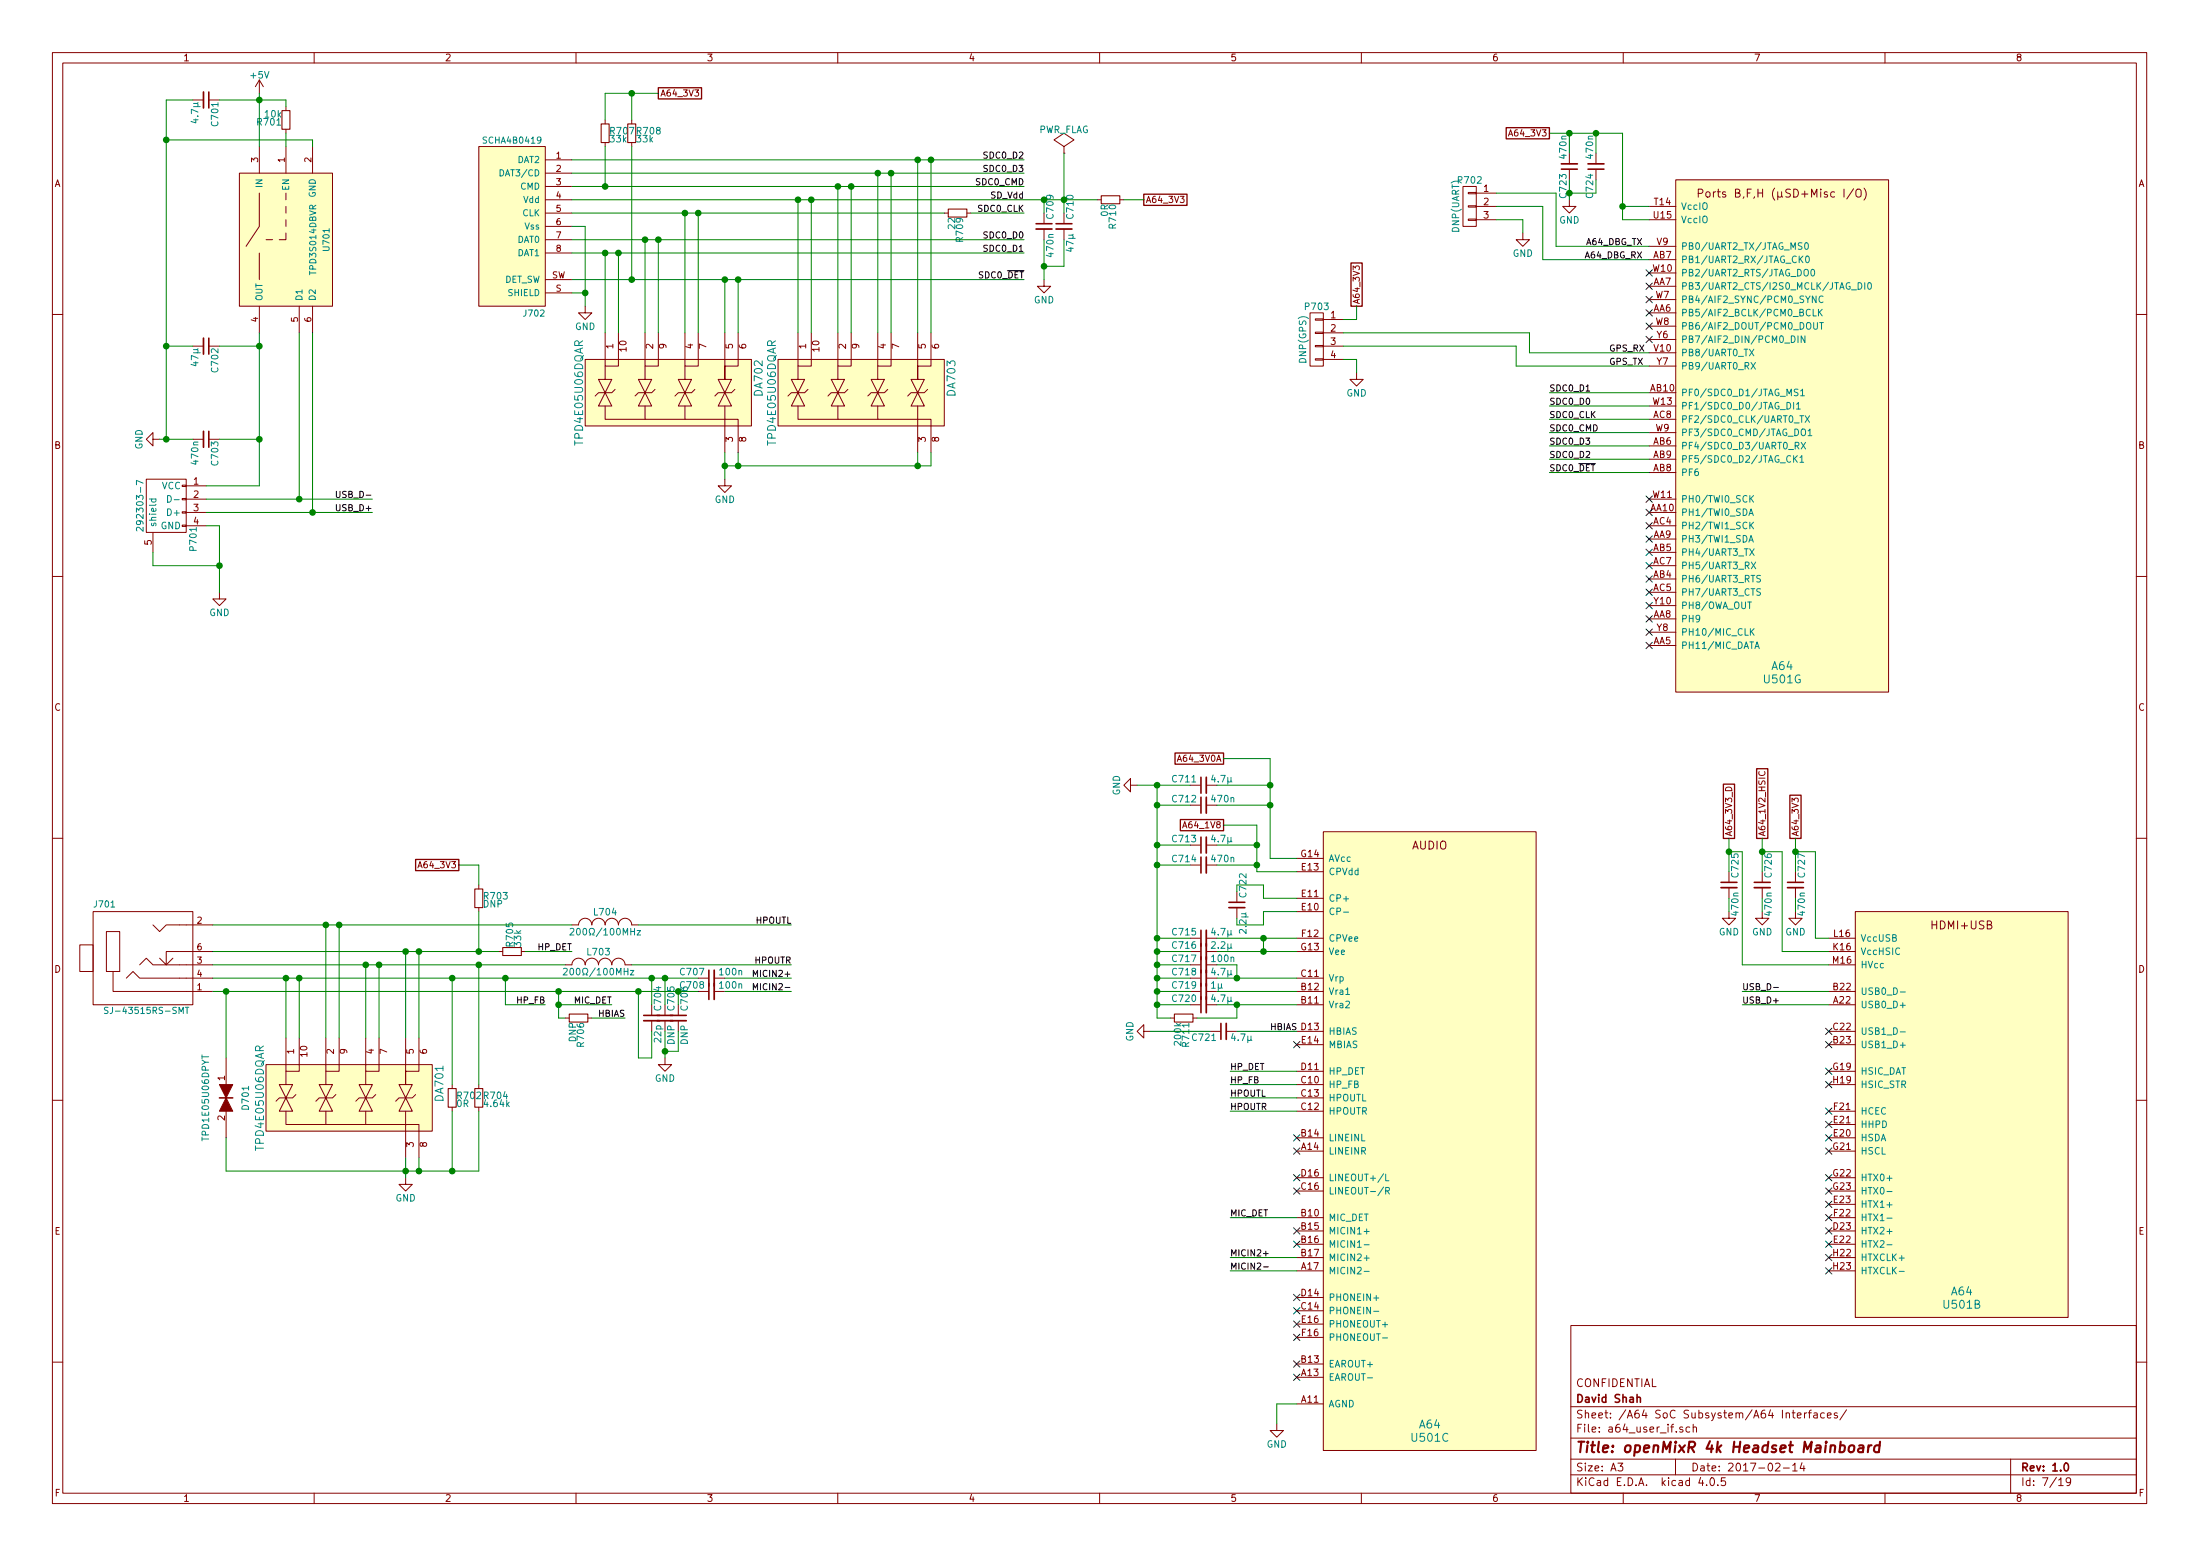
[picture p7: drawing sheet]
EESchema Schematic File Version 2
LIBS:mainboard-rescue
LIBS:power
LIBS:device
LIBS:transistors
LIBS:conn
LIBS:linear
LIBS:regul
LIBS:74xx
LIBS:cmos4000
LIBS:adc-dac
LIBS:memory
LIBS:xilinx
LIBS:microcontrollers
LIBS:dsp
LIBS:microchip
LIBS:analog_switches
LIBS:motorola
LIBS:texas
LIBS:intel
LIBS:audio
LIBS:interface
LIBS:digital-audio
LIBS:philips
LIBS:display
LIBS:cypress
LIBS:siliconi
LIBS:opto
LIBS:atmel
LIBS:contrib
LIBS:valves
LIBS:mainboard-parts
LIBS:old-parts
LIBS:fmcboard
LIBS:customconn
LIBS:mainboard-cache
EELAYER 25 0
EELAYER END
$Descr A3 16535 11693
encoding utf-8
Sheet 7 19
Title "openMixR 4k Headset Mainboard"
Date "2017-02-14"
Rev "1.0"
Comp "David Shah"
Comment1 "CONFIDENTIAL"
Comment2 ""
Comment3 ""
Comment4 ""
$EndDescr
$Comp
L A64 U501
U 2 1
P 14750 9750
F 0 "U501" H 14750 9700 60  0000 C CNN
F 1 "A64" H 14750 9800 60  0000 C CNN
F 2 "Custom Parts:A64_BGA_396" H 14750 9750 60  0001 C CNN
F 3 "" H 14750 9750 60  0001 C CNN
	2    14750 9750
	1    0    0    -1  
$EndComp
Text GLabel 13500 6300 1    47   UnSpc ~ 0
A64_3V3
$Comp
L C_Small2 C727
U 1 1
P 13500 6650
F 0 "C727" H 13450 6700 50  0000 R CNN
F 1 "470n" H 13550 6700 50  0000 L CNN
F 2 "Capacitors_SMD:C_0402" V 13500 6650 50  0001 C CNN
F 3 "" V 13500 6650 50  0000 C CNN
	1    13500 6650
	0    1    1    0   
$EndComp
$Comp
L GND #PWR0116
U 1 1
P 13500 6850
F 0 "#PWR0116" H 13500 6600 50  0001 C CNN
F 1 "GND" H 13500 6700 50  0000 C CNN
F 2 "" H 13500 6850 50  0000 C CNN
F 3 "" H 13500 6850 50  0000 C CNN
	1    13500 6850
	1    0    0    -1  
$EndComp
Text GLabel 13250 6300 1    47   UnSpc ~ 0
A64_1V2_HSIC
$Comp
L C_Small2 C726
U 1 1
P 13250 6650
F 0 "C726" H 13200 6700 50  0000 R CNN
F 1 "470n" H 13300 6700 50  0000 L CNN
F 2 "Capacitors_SMD:C_0402" V 13250 6650 50  0001 C CNN
F 3 "" V 13250 6650 50  0000 C CNN
	1    13250 6650
	0    1    1    0   
$EndComp
$Comp
L GND #PWR0117
U 1 1
P 13250 6850
F 0 "#PWR0117" H 13250 6600 50  0001 C CNN
F 1 "GND" H 13250 6700 50  0000 C CNN
F 2 "" H 13250 6850 50  0000 C CNN
F 3 "" H 13250 6850 50  0000 C CNN
	1    13250 6850
	1    0    0    -1  
$EndComp
Text GLabel 13000 6300 1    47   UnSpc ~ 0
A64_3V3_D
$Comp
L C_Small2 C725
U 1 1
P 13000 6650
F 0 "C725" H 12950 6700 50  0000 R CNN
F 1 "470n" H 13050 6700 50  0000 L CNN
F 2 "Capacitors_SMD:C_0402" V 13000 6650 50  0001 C CNN
F 3 "" V 13000 6650 50  0000 C CNN
	1    13000 6650
	0    1    1    0   
$EndComp
$Comp
L GND #PWR0118
U 1 1
P 13000 6850
F 0 "#PWR0118" H 13000 6600 50  0001 C CNN
F 1 "GND" H 13000 6700 50  0000 C CNN
F 2 "" H 13000 6850 50  0000 C CNN
F 3 "" H 13000 6850 50  0000 C CNN
	1    13000 6850
	1    0    0    -1  
$EndComp
NoConn ~ 13750 8350
NoConn ~ 13750 8450
NoConn ~ 13750 8550
NoConn ~ 13750 8650
NoConn ~ 13750 8850
NoConn ~ 13750 8950
NoConn ~ 13750 9050
NoConn ~ 13750 9150
NoConn ~ 13750 9250
NoConn ~ 13750 9350
NoConn ~ 13750 9450
NoConn ~ 13750 9550
NoConn ~ 13750 8150
NoConn ~ 13750 8050
NoConn ~ 13750 7850
NoConn ~ 13750 7750
$Comp
L GND #PWR0119
U 1 1
P 1650 4450
F 0 "#PWR0119" H 1650 4200 50  0001 C CNN
F 1 "GND" H 1650 4300 50  0000 C CNN
F 2 "" H 1650 4450 50  0000 C CNN
F 3 "" H 1650 4450 50  0000 C CNN
	1    1650 4450
	1    0    0    -1  
$EndComp
$Comp
L C_Small C703
U 1 1
P 1550 3300
F 0 "C703" H 1560 3370 50  0000 L CNN
F 1 "470n" H 1560 3220 50  0000 L CNN
F 2 "Capacitors_SMD:C_0402" H 1550 3300 50  0001 C CNN
F 3 "" H 1550 3300 50  0000 C CNN
	1    1550 3300
	0    1    1    0   
$EndComp
$Comp
L GND #PWR0120
U 1 1
P 1200 3300
F 0 "#PWR0120" H 1200 3050 50  0001 C CNN
F 1 "GND" H 1200 3150 50  0000 C CNN
F 2 "" H 1200 3300 50  0000 C CNN
F 3 "" H 1200 3300 50  0000 C CNN
	1    1200 3300
	0    1    1    0   
$EndComp
$Comp
L TPD3S0x4 U701
U 1 1
P 2150 1800
F 0 "U701" H 2150 1500 47  0000 C CNN
F 1 "TPD3S014DBVR" H 2150 1600 47  0000 C CNN
F 2 "TO_SOT_Packages_SMD:SOT-23-6" H 2150 1800 47  0001 C CNN
F 3 "" H 2150 1800 47  0001 C CNN
	1    2150 1800
	0    -1   1    0   
$EndComp
Text Label 2800 3750 2    47   ~ 0
USB_D-
Text Label 2800 3850 2    47   ~ 0
USB_D+
$Comp
L C_Small C702
U 1 1
P 1550 2600
F 0 "C702" H 1560 2670 50  0000 L CNN
F 1 "47µ" H 1560 2520 50  0000 L CNN
F 2 "Capacitors_SMD:C_1206" H 1550 2600 50  0001 C CNN
F 3 "" H 1550 2600 50  0000 C CNN
	1    1550 2600
	0    1    1    0   
$EndComp
$Comp
L C_Small C701
U 1 1
P 1550 750
F 0 "C701" H 1560 820 50  0000 L CNN
F 1 "4.7µ" H 1560 670 50  0000 L CNN
F 2 "Capacitors_SMD:C_0805" H 1550 750 50  0001 C CNN
F 3 "" H 1550 750 50  0000 C CNN
	1    1550 750 
	0    1    1    0   
$EndComp
$Comp
L +5V #PWR0121
U 1 1
P 1950 700
F 0 "#PWR0121" H 1950 550 50  0001 C CNN
F 1 "+5V" H 1950 840 50  0000 C CNN
F 2 "" H 1950 700 50  0000 C CNN
F 3 "" H 1950 700 50  0000 C CNN
	1    1950 700 
	1    0    0    -1  
$EndComp
$Comp
L R_Small R701
U 1 1
P 2150 900
F 0 "R701" H 2180 920 50  0000 L CNN
F 1 "10k" H 2180 860 50  0000 L CNN
F 2 "Resistors_SMD:R_0402" H 2150 900 50  0001 C CNN
F 3 "" H 2150 900 50  0000 C CNN
	1    2150 900 
	-1   0    0    1   
$EndComp
$Comp
L USB_A-RESCUE-mainboard P701
U 1 1
P 1250 3850
F 0 "P701" H 1450 3650 50  0000 C CNN
F 1 "292303-7" H 1200 4050 50  0000 C CNN
F 2 "Custom Parts:292303-7" V 1200 3750 50  0001 C CNN
F 3 "" V 1200 3750 50  0000 C CNN
	1    1250 3850
	0    -1   1    0   
$EndComp
$Comp
L C_Small2 C711
U 1 1
P 9050 5900
F 0 "C711" H 9000 5950 50  0000 R CNN
F 1 "4.7µ" H 9100 5950 50  0000 L CNN
F 2 "Capacitors_SMD:C_0805" V 9050 5900 50  0001 C CNN
F 3 "" V 9050 5900 50  0000 C CNN
	1    9050 5900
	1    0    0    -1  
$EndComp
$Comp
L C_Small2 C712
U 1 1
P 9050 6050
F 0 "C712" H 9000 6100 50  0000 R CNN
F 1 "470n" H 9100 6100 50  0000 L CNN
F 2 "Capacitors_SMD:C_0402" V 9050 6050 50  0001 C CNN
F 3 "" V 9050 6050 50  0000 C CNN
	1    9050 6050
	1    0    0    -1  
$EndComp
$Comp
L GND #PWR0122
U 1 1
P 8550 5900
F 0 "#PWR0122" H 8550 5650 50  0001 C CNN
F 1 "GND" H 8550 5750 50  0000 C CNN
F 2 "" H 8550 5900 50  0000 C CNN
F 3 "" H 8550 5900 50  0000 C CNN
	1    8550 5900
	0    1    1    0   
$EndComp
Text GLabel 9200 5700 0    47   UnSpc ~ 0
A64_3V0A
$Comp
L C_Small2 C714
U 1 1
P 9050 6500
F 0 "C714" H 9000 6550 50  0000 R CNN
F 1 "470n" H 9100 6550 50  0000 L CNN
F 2 "Capacitors_SMD:C_0402" V 9050 6500 50  0001 C CNN
F 3 "" V 9050 6500 50  0000 C CNN
	1    9050 6500
	1    0    0    -1  
$EndComp
$Comp
L C_Small2 C713
U 1 1
P 9050 6350
F 0 "C713" H 9000 6400 50  0000 R CNN
F 1 "4.7µ" H 9100 6400 50  0000 L CNN
F 2 "Capacitors_SMD:C_0805" V 9050 6350 50  0001 C CNN
F 3 "" V 9050 6350 50  0000 C CNN
	1    9050 6350
	1    0    0    -1  
$EndComp
Text GLabel 9200 6200 0    47   UnSpc ~ 0
A64_1V8
$Comp
L C_Small2 C722
U 1 1
P 9300 6800
F 0 "C722" H 9250 6850 50  0000 R CNN
F 1 "2.2µ" H 9350 6850 50  0000 L CNN
F 2 "Capacitors_SMD:C_0603" V 9300 6800 50  0001 C CNN
F 3 "" V 9300 6800 50  0000 C CNN
	1    9300 6800
	0    1    1    0   
$EndComp
$Comp
L C_Small2 C715
U 1 1
P 9050 7050
F 0 "C715" H 9000 7100 50  0000 R CNN
F 1 "4.7µ" H 9100 7100 50  0000 L CNN
F 2 "Capacitors_SMD:C_0805" V 9050 7050 50  0001 C CNN
F 3 "" V 9050 7050 50  0000 C CNN
	1    9050 7050
	1    0    0    -1  
$EndComp
$Comp
L C_Small2 C716
U 1 1
P 9050 7150
F 0 "C716" H 9000 7200 50  0000 R CNN
F 1 "2.2µ" H 9100 7200 50  0000 L CNN
F 2 "Capacitors_SMD:C_0603" V 9050 7150 50  0001 C CNN
F 3 "" V 9050 7150 50  0000 C CNN
	1    9050 7150
	1    0    0    -1  
$EndComp
$Comp
L C_Small2 C717
U 1 1
P 9050 7250
F 0 "C717" H 9000 7300 50  0000 R CNN
F 1 "100n" H 9100 7300 50  0000 L CNN
F 2 "Capacitors_SMD:C_0201" V 9050 7250 50  0001 C CNN
F 3 "" V 9050 7250 50  0000 C CNN
	1    9050 7250
	1    0    0    -1  
$EndComp
$Comp
L C_Small2 C718
U 1 1
P 9050 7350
F 0 "C718" H 9000 7400 50  0000 R CNN
F 1 "4.7µ" H 9100 7400 50  0000 L CNN
F 2 "Capacitors_SMD:C_0805" V 9050 7350 50  0001 C CNN
F 3 "" V 9050 7350 50  0000 C CNN
	1    9050 7350
	1    0    0    -1  
$EndComp
$Comp
L C_Small2 C719
U 1 1
P 9050 7450
F 0 "C719" H 9000 7500 50  0000 R CNN
F 1 "1µ" H 9100 7500 50  0000 L CNN
F 2 "Capacitors_SMD:C_0603" V 9050 7450 50  0001 C CNN
F 3 "" V 9050 7450 50  0000 C CNN
	1    9050 7450
	1    0    0    -1  
$EndComp
$Comp
L C_Small2 C720
U 1 1
P 9050 7550
F 0 "C720" H 9000 7600 50  0000 R CNN
F 1 "4.7µ" H 9100 7600 50  0000 L CNN
F 2 "Capacitors_SMD:C_0805" V 9050 7550 50  0001 C CNN
F 3 "" V 9050 7550 50  0000 C CNN
	1    9050 7550
	1    0    0    -1  
$EndComp
$Comp
L R_Small R711
U 1 1
P 8900 7650
F 0 "R711" H 8930 7670 50  0000 L CNN
F 1 "200k" H 8930 7610 50  0000 L CNN
F 2 "Resistors_SMD:R_0402" H 8900 7650 50  0001 C CNN
F 3 "" H 8900 7650 50  0000 C CNN
	1    8900 7650
	0    1    1    0   
$EndComp
NoConn ~ 9750 7850
$Comp
L GND #PWR0123
U 1 1
P 9600 10700
F 0 "#PWR0123" H 9600 10450 50  0001 C CNN
F 1 "GND" H 9600 10550 50  0000 C CNN
F 2 "" H 9600 10700 50  0000 C CNN
F 3 "" H 9600 10700 50  0000 C CNN
	1    9600 10700
	1    0    0    -1  
$EndComp
NoConn ~ 9750 9250
NoConn ~ 9750 9350
NoConn ~ 9750 9750
NoConn ~ 9750 9850
NoConn ~ 9750 9950
NoConn ~ 9750 10050
NoConn ~ 9750 10250
NoConn ~ 9750 10350
NoConn ~ 9750 8950
NoConn ~ 9750 8850
NoConn ~ 9750 8650
NoConn ~ 9750 8550
Text Label 9550 7750 0    47   ~ 0
HBIAS
$Comp
L C_Small2 C721
U 1 1
P 9200 7750
F 0 "C721" H 9150 7800 50  0000 R CNN
F 1 "4.7µ" H 9250 7800 50  0000 L CNN
F 2 "Capacitors_SMD:C_0805" V 9200 7750 50  0001 C CNN
F 3 "" V 9200 7750 50  0000 C CNN
	1    9200 7750
	1    0    0    1   
$EndComp
$Comp
L GND #PWR0124
U 1 1
P 8650 7750
F 0 "#PWR0124" H 8650 7500 50  0001 C CNN
F 1 "GND" H 8650 7600 50  0000 C CNN
F 2 "" H 8650 7750 50  0000 C CNN
F 3 "" H 8650 7750 50  0000 C CNN
	1    8650 7750
	0    1    1    0   
$EndComp
Text Label 9250 8050 0    47   ~ 0
HP_DET
Text Label 9250 8150 0    47   ~ 0
HP_FB
Text Label 9250 8250 0    47   ~ 0
HPOUTL
Text Label 9250 8350 0    47   ~ 0
HPOUTR
$Comp
L A64 U501
U 3 1
P 10750 10750
F 0 "U501" H 10750 10700 60  0000 C CNN
F 1 "A64" H 10750 10800 60  0000 C CNN
F 2 "Custom Parts:A64_BGA_396" H 10750 10750 60  0001 C CNN
F 3 "" H 10750 10750 60  0001 C CNN
	3    10750 10750
	1    0    0    -1  
$EndComp
Text Label 9250 9150 0    47   ~ 0
MIC_DET
Text Label 9250 9450 0    47   ~ 0
MICIN2+
Text Label 9250 9550 0    47   ~ 0
MICIN2-
$Comp
L TPD4E02B04 DA701
U 1 1
P 2600 8250
F 0 "DA701" H 2350 7550 60  0000 L CNN
F 1 "TPD4E05U06DQAR" H 2600 8900 60  0000 C CNN
F 2 "Custom Parts:USON10" H 2600 8250 60  0001 C CNN
F 3 "" H 2600 8250 60  0001 C CNN
	1    2600 8250
	0    -1   1    0   
$EndComp
$Comp
L TVS D701
U 1 1
P 1700 8250
F 0 "D701" H 1700 8400 50  0000 C CNN
F 1 "TPD1E05U06DPYT" H 1700 8100 50  0000 C CNN
F 2 "Custom Parts:X1SON2" H 1700 8250 50  0001 C CNN
F 3 "" H 1700 8250 50  0000 C CNN
	1    1700 8250
	0    1    1    0   
$EndComp
$Comp
L GND #PWR0125
U 1 1
P 3050 8850
F 0 "#PWR0125" H 3050 8600 50  0001 C CNN
F 1 "GND" H 3050 8700 50  0000 C CNN
F 2 "" H 3050 8850 50  0000 C CNN
F 3 "" H 3050 8850 50  0000 C CNN
	1    3050 8850
	1    0    0    -1  
$EndComp
$Comp
L SJ-43515RS-SMT J701
U 1 1
P 1100 7200
F 0 "J701" H 700 6800 47  0000 L CNN
F 1 "SJ-43515RS-SMT" H 1100 7600 47  0000 C CNN
F 2 "Custom Parts:SJ-43515RS-SMT" H 850 6750 47  0001 C CNN
F 3 "" H 850 6750 47  0001 C CNN
	1    1100 7200
	1    0    0    1   
$EndComp
Text Label 4100 7550 2    47   ~ 0
HP_FB
$Comp
L R_Small R702
U 1 1
P 3400 8250
F 0 "R702" H 3430 8270 50  0000 L CNN
F 1 "0R" H 3430 8210 50  0000 L CNN
F 2 "Resistors_SMD:R_0402" H 3400 8250 50  0001 C CNN
F 3 "" H 3400 8250 50  0000 C CNN
	1    3400 8250
	1    0    0    -1  
$EndComp
$Comp
L C_Small2 C704
U 1 1
P 4900 7650
F 0 "C704" H 4850 7700 50  0000 R CNN
F 1 "22p" H 4950 7700 50  0000 L CNN
F 2 "Capacitors_SMD:C_0402" V 4900 7650 50  0001 C CNN
F 3 "" V 4900 7650 50  0000 C CNN
	1    4900 7650
	0    1    1    0   
$EndComp
Text Label 4600 7550 2    47   ~ 0
MIC_DET
Text Label 4700 7650 2    47   ~ 0
HBIAS
$Comp
L R_Small R706
U 1 1
P 4350 7650
F 0 "R706" H 4380 7670 50  0000 L CNN
F 1 "DNP" H 4380 7610 50  0000 L CNN
F 2 "Resistors_SMD:R_0402" H 4350 7650 50  0001 C CNN
F 3 "" H 4350 7650 50  0000 C CNN
	1    4350 7650
	0    1    1    0   
$EndComp
$Comp
L C_Small2 C708
U 1 1
P 5350 7450
F 0 "C708" H 5300 7500 50  0000 R CNN
F 1 "100n" H 5400 7500 50  0000 L CNN
F 2 "Capacitors_SMD:C_0402" V 5350 7450 50  0001 C CNN
F 3 "" V 5350 7450 50  0000 C CNN
	1    5350 7450
	1    0    0    -1  
$EndComp
$Comp
L C_Small2 C707
U 1 1
P 5350 7350
F 0 "C707" H 5300 7400 50  0000 R CNN
F 1 "100n" H 5400 7400 50  0000 L CNN
F 2 "Capacitors_SMD:C_0402" V 5350 7350 50  0001 C CNN
F 3 "" V 5350 7350 50  0000 C CNN
	1    5350 7350
	1    0    0    -1  
$EndComp
$Comp
L C_Small2 C705
U 1 1
P 5000 7650
F 0 "C705" H 4950 7700 50  0000 R CNN
F 1 "DNP" H 5050 7700 50  0000 L CNN
F 2 "Capacitors_SMD:C_0402" V 5000 7650 50  0001 C CNN
F 3 "" V 5000 7650 50  0000 C CNN
	1    5000 7650
	0    1    1    0   
$EndComp
$Comp
L C_Small2 C706
U 1 1
P 5100 7650
F 0 "C706" H 5050 7700 50  0000 R CNN
F 1 "DNP" H 5150 7700 50  0000 L CNN
F 2 "Capacitors_SMD:C_0402" V 5100 7650 50  0001 C CNN
F 3 "" V 5100 7650 50  0000 C CNN
	1    5100 7650
	0    1    1    0   
$EndComp
$Comp
L GND #PWR0126
U 1 1
P 5000 7950
F 0 "#PWR0126" H 5000 7700 50  0001 C CNN
F 1 "GND" H 5000 7800 50  0000 C CNN
F 2 "" H 5000 7950 50  0000 C CNN
F 3 "" H 5000 7950 50  0000 C CNN
	1    5000 7950
	1    0    0    -1  
$EndComp
Text Label 5950 7350 2    47   ~ 0
MICIN2+
Text Label 5950 7450 2    47   ~ 0
MICIN2-
$Comp
L INDUCTOR_SMALL L703
U 1 1
P 4500 7250
F 0 "L703" H 4500 7350 50  0000 C CNN
F 1 "200Ω/100MHz" H 4500 7200 50  0000 C CNN
F 2 "Capacitors_SMD:C_0603" H 4500 7250 50  0001 C CNN
F 3 "" H 4500 7250 50  0000 C CNN
	1    4500 7250
	1    0    0    -1  
$EndComp
$Comp
L R_Small R704
U 1 1
P 3600 8250
F 0 "R704" H 3630 8270 50  0000 L CNN
F 1 "4.64k" H 3630 8210 50  0000 L CNN
F 2 "Resistors_SMD:R_0402" H 3600 8250 50  0001 C CNN
F 3 "" H 3600 8250 50  0000 C CNN
	1    3600 8250
	1    0    0    -1  
$EndComp
$Comp
L R_Small R703
U 1 1
P 3600 6750
F 0 "R703" H 3630 6770 50  0000 L CNN
F 1 "DNP" H 3630 6710 50  0000 L CNN
F 2 "Resistors_SMD:R_0402" H 3600 6750 50  0001 C CNN
F 3 "" H 3600 6750 50  0000 C CNN
	1    3600 6750
	1    0    0    -1  
$EndComp
Text Label 5950 7250 2    47   ~ 0
HPOUTR
Text GLabel 3450 6500 0    47   UnSpc ~ 0
A64_3V3
$Comp
L R_Small R705
U 1 1
P 3850 7150
F 0 "R705" H 3880 7170 50  0000 L CNN
F 1 "33k" H 3880 7110 50  0000 L CNN
F 2 "Resistors_SMD:R_0402" H 3850 7150 50  0001 C CNN
F 3 "" H 3850 7150 50  0000 C CNN
	1    3850 7150
	0    -1   -1   0   
$EndComp
Text Label 4300 7150 2    47   ~ 0
HP_DET
$Comp
L INDUCTOR_SMALL L704
U 1 1
P 4550 6950
F 0 "L704" H 4550 7050 50  0000 C CNN
F 1 "200Ω/100MHz" H 4550 6900 50  0000 C CNN
F 2 "Capacitors_SMD:C_0603" H 4550 6950 50  0001 C CNN
F 3 "" H 4550 6950 50  0000 C CNN
	1    4550 6950
	1    0    0    -1  
$EndComp
Text Label 5950 6950 2    47   ~ 0
HPOUTL
$Comp
L A64 U501
U 7 1
P 13400 5050
F 0 "U501" H 13400 5000 60  0000 C CNN
F 1 "A64" H 13400 5100 60  0000 C CNN
F 2 "Custom Parts:A64_BGA_396" H 13400 5050 60  0001 C CNN
F 3 "" H 13400 5050 60  0001 C CNN
	7    13400 5050
	1    0    0    -1  
$EndComp
Text Label 13100 7450 0    47   ~ 0
USB_D-
Text Label 13100 7550 0    47   ~ 0
USB_D+
Text GLabel 10200 2300 1    47   UnSpc ~ 0
A64_3V3
$Comp
L C_Small2 C723
U 1 1
P 11800 1250
F 0 "C723" H 11750 1300 50  0000 R CNN
F 1 "470n" H 11850 1300 50  0000 L CNN
F 2 "Capacitors_SMD:C_0402" V 11800 1250 50  0001 C CNN
F 3 "" V 11800 1250 50  0000 C CNN
	1    11800 1250
	0    -1   -1   0   
$EndComp
$Comp
L C_Small2 C724
U 1 1
P 12000 1250
F 0 "C724" H 11950 1300 50  0000 R CNN
F 1 "470n" H 12050 1300 50  0000 L CNN
F 2 "Capacitors_SMD:C_0402" V 12000 1250 50  0001 C CNN
F 3 "" V 12000 1250 50  0000 C CNN
	1    12000 1250
	0    -1   -1   0   
$EndComp
$Comp
L GND #PWR0127
U 1 1
P 11800 1500
F 0 "#PWR0127" H 11800 1250 50  0001 C CNN
F 1 "GND" H 11800 1350 50  0000 C CNN
F 2 "" H 11800 1500 50  0000 C CNN
F 3 "" H 11800 1500 50  0000 C CNN
	1    11800 1500
	1    0    0    -1  
$EndComp
$Comp
L CONN_01X03 P702
U 1 1
P 11050 1550
F 0 "P702" H 11050 1750 50  0000 C CNN
F 1 "DNP(UART)" V 11150 1550 50  0000 C CNN
F 2 "Pin_Headers:Pin_Header_Straight_1x03" H 11050 1550 50  0001 C CNN
F 3 "" H 11050 1550 50  0000 C CNN
	1    11050 1550
	-1   0    0    -1  
$EndComp
$Comp
L GND #PWR0128
U 1 1
P 11450 1750
F 0 "#PWR0128" H 11450 1500 50  0001 C CNN
F 1 "GND" H 11450 1600 50  0000 C CNN
F 2 "" H 11450 1750 50  0000 C CNN
F 3 "" H 11450 1750 50  0000 C CNN
	1    11450 1750
	1    0    0    -1  
$EndComp
Text Label 12350 1850 2    47   ~ 0
A64_DBG_TX
Text Label 12350 1950 2    47   ~ 0
A64_DBG_RX
Text Label 11650 2950 0    47   ~ 0
SDC0_D1
Text Label 11650 3050 0    47   ~ 0
SDC0_D0
Text Label 11650 3150 0    47   ~ 0
SDC0_CLK
Text Label 11650 3250 0    47   ~ 0
SDC0_CMD
Text Label 11650 3350 0    47   ~ 0
SDC0_D3
Text Label 11650 3450 0    47   ~ 0
SDC0_D2
Text Label 11650 3550 0    47   ~ 0
SDC0_~DET
$Comp
L µSD J702
U 1 1
P 3850 2300
F 0 "J702" H 3600 2250 47  0000 L CNN
F 1 "SCHA4B0419" H 3850 3550 47  0000 C CNN
F 2 "Custom Parts:SCHA4B0419" H 3850 2300 47  0001 C CNN
F 3 "" H 3850 2300 47  0001 C CNN
	1    3850 2300
	-1   0    0    -1  
$EndComp
Text Label 7700 1200 2    47   ~ 0
SDC0_D2
$Comp
L TPD4E02B04 DA702
U 1 1
P 5000 2950
F 0 "DA702" H 4750 2250 60  0000 L CNN
F 1 "TPD4E05U06DQAR" H 5000 3600 60  0000 C CNN
F 2 "Custom Parts:USON10" H 5000 2950 60  0001 C CNN
F 3 "" H 5000 2950 60  0001 C CNN
	1    5000 2950
	0    -1   1    0   
$EndComp
$Comp
L TPD4E02B04 DA703
U 1 1
P 6450 2950
F 0 "DA703" H 6200 2250 60  0000 L CNN
F 1 "TPD4E05U06DQAR" H 6450 3600 60  0000 C CNN
F 2 "Custom Parts:USON10" H 6450 2950 60  0001 C CNN
F 3 "" H 6450 2950 60  0001 C CNN
	1    6450 2950
	0    -1   1    0   
$EndComp
$Comp
L GND #PWR0129
U 1 1
P 5450 3600
F 0 "#PWR0129" H 5450 3350 50  0001 C CNN
F 1 "GND" H 5450 3450 50  0000 C CNN
F 2 "" H 5450 3600 50  0000 C CNN
F 3 "" H 5450 3600 50  0000 C CNN
	1    5450 3600
	1    0    0    -1  
$EndComp
$Comp
L GND #PWR0130
U 1 1
P 4400 2300
F 0 "#PWR0130" H 4400 2050 50  0001 C CNN
F 1 "GND" H 4400 2150 50  0000 C CNN
F 2 "" H 4400 2300 50  0000 C CNN
F 3 "" H 4400 2300 50  0000 C CNN
	1    4400 2300
	1    0    0    -1  
$EndComp
Text Label 7700 1300 2    47   ~ 0
SDC0_D3
Text Label 7700 1400 2    47   ~ 0
SDC0_CMD
Text Label 7700 1500 2    47   ~ 0
SD_Vdd
Text Label 7700 1600 2    47   ~ 0
SDC0_CLK
$Comp
L R_Small R709
U 1 1
P 7200 1600
F 0 "R709" H 7230 1620 50  0000 L CNN
F 1 "22" H 7230 1560 50  0000 L CNN
F 2 "Resistors_SMD:R_0402" H 7200 1600 50  0001 C CNN
F 3 "" H 7200 1600 50  0000 C CNN
	1    7200 1600
	0    1    1    0   
$EndComp
Text Label 7700 1800 2    47   ~ 0
SDC0_D0
Text Label 7700 1900 2    47   ~ 0
SDC0_D1
Text Label 7700 2100 2    47   ~ 0
SDC0_~DET
$Comp
L R_Small R710
U 1 1
P 8350 1500
F 0 "R710" H 8380 1520 50  0000 L CNN
F 1 "0R" H 8380 1460 50  0000 L CNN
F 2 "Resistors_SMD:R_0402" H 8350 1500 50  0001 C CNN
F 3 "" H 8350 1500 50  0000 C CNN
	1    8350 1500
	0    1    1    0   
$EndComp
Text GLabel 8600 1500 2    47   UnSpc ~ 0
A64_3V3
$Comp
L C_Small2 C709
U 1 1
P 7850 1700
F 0 "C709" H 7800 1750 50  0000 R CNN
F 1 "470n" H 7900 1750 50  0000 L CNN
F 2 "Capacitors_SMD:C_0603" V 7850 1700 50  0001 C CNN
F 3 "" V 7850 1700 50  0000 C CNN
	1    7850 1700
	0    1    1    0   
$EndComp
$Comp
L C_Small2 C710
U 1 1
P 8000 1700
F 0 "C710" H 7950 1750 50  0000 R CNN
F 1 "47µ" H 8050 1750 50  0000 L CNN
F 2 "Capacitors_SMD:C_1206" V 8000 1700 50  0001 C CNN
F 3 "" V 8000 1700 50  0000 C CNN
	1    8000 1700
	0    1    1    0   
$EndComp
$Comp
L GND #PWR0131
U 1 1
P 7850 2100
F 0 "#PWR0131" H 7850 1850 50  0001 C CNN
F 1 "GND" H 7850 1950 50  0000 C CNN
F 2 "" H 7850 2100 50  0000 C CNN
F 3 "" H 7850 2100 50  0000 C CNN
	1    7850 2100
	1    0    0    -1  
$EndComp
$Comp
L R_Small R707
U 1 1
P 4550 1000
F 0 "R707" H 4580 1020 50  0000 L CNN
F 1 "33k" H 4580 960 50  0000 L CNN
F 2 "Resistors_SMD:R_0402" H 4550 1000 50  0001 C CNN
F 3 "" H 4550 1000 50  0000 C CNN
	1    4550 1000
	1    0    0    -1  
$EndComp
$Comp
L R_Small R708
U 1 1
P 4750 1000
F 0 "R708" H 4780 1020 50  0000 L CNN
F 1 "33k" H 4780 960 50  0000 L CNN
F 2 "Resistors_SMD:R_0402" H 4750 1000 50  0001 C CNN
F 3 "" H 4750 1000 50  0000 C CNN
	1    4750 1000
	1    0    0    -1  
$EndComp
Text GLabel 4950 700  2    47   UnSpc ~ 0
A64_3V3
NoConn ~ 12400 3950
NoConn ~ 12400 4050
NoConn ~ 12400 4250
NoConn ~ 12400 4350
NoConn ~ 12400 4450
NoConn ~ 12400 4550
NoConn ~ 12400 4650
NoConn ~ 12400 4750
NoConn ~ 12400 4850
NoConn ~ 12400 4150
NoConn ~ 12400 3850
NoConn ~ 12400 3750
NoConn ~ 12400 2550
NoConn ~ 12400 2450
NoConn ~ 12400 2350
NoConn ~ 12400 2250
NoConn ~ 12400 2150
NoConn ~ 12400 2050
$Comp
L PWR_FLAG #FLG0132
U 1 1
P 8000 1150
F 0 "#FLG0132" H 8000 1245 50  0001 C CNN
F 1 "PWR_FLAG" H 8000 1330 50  0000 C CNN
F 2 "" H 8000 1150 50  0000 C CNN
F 3 "" H 8000 1150 50  0000 C CNN
	1    8000 1150
	1    0    0    -1  
$EndComp
$Comp
L CONN_01X04 P703
U 1 1
P 9900 2550
F 0 "P703" H 9900 2800 50  0000 C CNN
F 1 "DNP(GPS)" V 10000 2550 50  0000 C CNN
F 2 "Pin_Headers:Pin_Header_Straight_1x04_Pitch2.00mm" H 9900 2550 50  0001 C CNN
F 3 "" H 9900 2550 50  0000 C CNN
	1    9900 2550
	-1   0    0    -1  
$EndComp
$Comp
L GND #PWR0133
U 1 1
P 10200 2800
F 0 "#PWR0133" H 10200 2550 50  0001 C CNN
F 1 "GND" H 10200 2650 50  0000 C CNN
F 2 "" H 10200 2800 50  0000 C CNN
F 3 "" H 10200 2800 50  0000 C CNN
	1    10200 2800
	1    0    0    -1  
$EndComp
Text Label 12100 2650 0    47   ~ 0
GPS_RX
Text Label 12100 2750 0    47   ~ 0
GPS_TX
Wire Wire Line
	13650 6400 13650 7050
Wire Wire Line
	13650 7050 13750 7050
Wire Wire Line
	13500 6300 13500 6550
Connection ~ 13500 6400
Wire Wire Line
	13500 6850 13500 6750
Wire Wire Line
	13400 6400 13400 7150
Wire Wire Line
	13400 7150 13750 7150
Wire Wire Line
	13250 6300 13250 6550
Wire Wire Line
	13250 6850 13250 6750
Connection ~ 13250 6400
Wire Wire Line
	13100 6400 13100 7250
Wire Wire Line
	13100 7250 13750 7250
Wire Wire Line
	13000 6300 13000 6550
Connection ~ 13000 6400
Wire Wire Line
	13000 6850 13000 6750
Wire Wire Line
	1650 3950 1650 4450
Wire Wire Line
	1650 3950 1550 3950
Wire Wire Line
	1150 4250 1650 4250
Connection ~ 1650 4250
Wire Wire Line
	1150 4250 1150 4150
Wire Wire Line
	1950 3650 1550 3650
Wire Wire Line
	1200 3300 1450 3300
Wire Wire Line
	1950 2500 1950 3650
Connection ~ 1950 3300
Wire Wire Line
	2250 2500 2250 3750
Connection ~ 2250 3750
Wire Wire Line
	2350 2500 2350 3850
Connection ~ 2350 3850
Wire Wire Line
	1650 2600 1950 2600
Connection ~ 1950 2600
Wire Wire Line
	1250 2600 1450 2600
Wire Wire Line
	1250 750  1250 3300
Connection ~ 1250 3300
Wire Wire Line
	1450 750  1250 750 
Connection ~ 1250 2600
Wire Wire Line
	1650 750  2150 750 
Wire Wire Line
	1950 700  1950 1100
Connection ~ 1950 750 
Wire Wire Line
	2350 1100 2350 1050
Wire Wire Line
	2350 1050 1250 1050
Connection ~ 1250 1050
Wire Wire Line
	2150 1000 2150 1100
Wire Wire Line
	2150 750  2150 800 
Wire Wire Line
	9150 5900 9550 5900
Wire Wire Line
	9550 5700 9550 6450
Wire Wire Line
	9550 6450 9750 6450
Wire Wire Line
	9150 6050 9550 6050
Connection ~ 9550 6050
Wire Wire Line
	8550 5900 8950 5900
Wire Wire Line
	8700 5900 8700 7650
Wire Wire Line
	8700 6050 8950 6050
Connection ~ 8700 5900
Wire Wire Line
	9200 5700 9550 5700
Connection ~ 9550 5900
Wire Wire Line
	9150 6350 9450 6350
Wire Wire Line
	9450 6500 9150 6500
Wire Wire Line
	9450 6550 9750 6550
Wire Wire Line
	9450 6200 9450 6550
Connection ~ 9450 6500
Wire Wire Line
	9200 6200 9450 6200
Connection ~ 9450 6350
Wire Wire Line
	8700 6350 8950 6350
Connection ~ 8700 6050
Wire Wire Line
	8700 6500 8950 6500
Connection ~ 8700 6350
Wire Wire Line
	9300 6700 9300 6650
Wire Wire Line
	9300 6650 9500 6650
Wire Wire Line
	9500 6650 9500 6750
Wire Wire Line
	9500 6750 9750 6750
Wire Wire Line
	9300 6900 9300 6950
Wire Wire Line
	9300 6950 9500 6950
Wire Wire Line
	9500 6950 9500 6850
Wire Wire Line
	9500 6850 9750 6850
Wire Wire Line
	9150 7150 9750 7150
Wire Wire Line
	9500 7150 9500 7050
Wire Wire Line
	9150 7050 9750 7050
Connection ~ 9500 7050
Connection ~ 9500 7150
Wire Wire Line
	8700 7150 8950 7150
Connection ~ 8700 6500
Wire Wire Line
	8950 7050 8700 7050
Connection ~ 8700 7050
Wire Wire Line
	9150 7350 9750 7350
Wire Wire Line
	9300 7350 9300 7250
Wire Wire Line
	9300 7250 9150 7250
Connection ~ 9300 7350
Wire Wire Line
	8700 7350 8950 7350
Connection ~ 8700 7150
Wire Wire Line
	8950 7250 8700 7250
Connection ~ 8700 7250
Wire Wire Line
	9150 7450 9750 7450
Wire Wire Line
	8700 7450 8950 7450
Connection ~ 8700 7350
Wire Wire Line
	9150 7550 9750 7550
Wire Wire Line
	8700 7550 8950 7550
Connection ~ 8700 7450
Wire Wire Line
	9000 7650 9300 7650
Wire Wire Line
	9300 7650 9300 7550
Connection ~ 9300 7550
Wire Wire Line
	8700 7650 8800 7650
Connection ~ 8700 7550
Wire Wire Line
	9600 10700 9600 10550
Wire Wire Line
	9600 10550 9750 10550
Wire Wire Line
	9750 7750 9300 7750
Wire Wire Line
	8650 7750 9100 7750
Wire Wire Line
	9750 8050 9250 8050
Wire Wire Line
	9250 8150 9750 8150
Wire Wire Line
	9250 8250 9750 8250
Wire Wire Line
	9750 8350 9250 8350
Wire Wire Line
	9750 9150 9250 9150
Wire Wire Line
	9750 9450 9250 9450
Wire Wire Line
	9250 9550 9750 9550
Wire Wire Line
	1550 3850 2800 3850
Wire Wire Line
	1550 3750 2800 3750
Wire Wire Line
	3050 8700 3050 8850
Wire Wire Line
	3150 8800 3150 8700
Connection ~ 3050 8800
Wire Wire Line
	1700 8800 3600 8800
Wire Wire Line
	1700 8800 1700 8550
Wire Wire Line
	1700 7950 1700 7450
Wire Wire Line
	1600 7450 5250 7450
Wire Wire Line
	1600 7350 5250 7350
Wire Wire Line
	2150 7350 2150 7800
Wire Wire Line
	2250 7350 2250 7800
Connection ~ 2150 7350
Wire Wire Line
	1600 7250 4250 7250
Wire Wire Line
	1600 7150 3750 7150
Wire Wire Line
	1600 6950 4300 6950
Connection ~ 2250 7350
Wire Wire Line
	3400 8150 3400 7350
Connection ~ 3400 7350
Wire Wire Line
	3400 8800 3400 8350
Connection ~ 3150 8800
Connection ~ 1700 7450
Wire Wire Line
	4100 7550 3800 7550
Wire Wire Line
	3800 7550 3800 7350
Connection ~ 3800 7350
Wire Wire Line
	4600 7550 4200 7550
Wire Wire Line
	4200 7450 4200 7650
Connection ~ 4200 7450
Connection ~ 4900 7350
Wire Wire Line
	4200 7650 4250 7650
Connection ~ 4200 7550
Wire Wire Line
	4700 7650 4450 7650
Wire Wire Line
	5450 7350 5950 7350
Wire Wire Line
	5450 7450 5950 7450
Wire Wire Line
	5000 7550 5000 7350
Connection ~ 5000 7350
Wire Wire Line
	5100 7550 5100 7450
Connection ~ 5100 7450
Wire Wire Line
	5000 7750 5000 7950
Wire Wire Line
	5000 7900 5100 7900
Wire Wire Line
	5100 7900 5100 7750
Connection ~ 5000 7900
Wire Wire Line
	4750 7250 5950 7250
Wire Wire Line
	3600 8150 3600 7250
Connection ~ 3600 7250
Wire Wire Line
	3600 8800 3600 8350
Connection ~ 3400 8800
Wire Wire Line
	3600 7150 3600 6850
Wire Wire Line
	3450 6500 3600 6500
Wire Wire Line
	3600 6500 3600 6650
Connection ~ 3600 7150
Wire Wire Line
	3950 7150 4300 7150
Wire Wire Line
	4800 6950 5950 6950
Wire Wire Line
	13500 6400 13650 6400
Wire Wire Line
	13250 6400 13400 6400
Wire Wire Line
	13000 6400 13100 6400
Wire Wire Line
	13750 7450 13100 7450
Wire Wire Line
	13100 7550 13750 7550
Wire Wire Line
	4900 7550 4900 7350
Wire Wire Line
	4900 7750 4900 7950
Wire Wire Line
	4900 7950 4800 7950
Wire Wire Line
	4800 7950 4800 7450
Connection ~ 4800 7450
Wire Wire Line
	11650 1000 12200 1000
Wire Wire Line
	12200 1000 12200 1650
Wire Wire Line
	12200 1650 12400 1650
Wire Wire Line
	12400 1550 12200 1550
Connection ~ 12200 1550
Wire Wire Line
	11800 1150 11800 1000
Connection ~ 11800 1000
Wire Wire Line
	12000 1150 12000 1000
Connection ~ 12000 1000
Wire Wire Line
	11800 1350 11800 1500
Wire Wire Line
	11800 1450 12000 1450
Wire Wire Line
	12000 1450 12000 1350
Connection ~ 11800 1450
Wire Wire Line
	12400 1950 11600 1950
Wire Wire Line
	11600 1950 11600 1550
Wire Wire Line
	11600 1550 11250 1550
Wire Wire Line
	11250 1450 11700 1450
Wire Wire Line
	11700 1450 11700 1850
Wire Wire Line
	11700 1850 12400 1850
Wire Wire Line
	11450 1750 11450 1650
Wire Wire Line
	11450 1650 11250 1650
Wire Wire Line
	12400 2950 11650 2950
Wire Wire Line
	11650 3050 12400 3050
Wire Wire Line
	12400 3150 11650 3150
Wire Wire Line
	12400 3250 11650 3250
Wire Wire Line
	12400 3350 11650 3350
Wire Wire Line
	12400 3450 11650 3450
Wire Wire Line
	12400 3550 11650 3550
Wire Wire Line
	11500 2650 12400 2650
Wire Wire Line
	11400 2750 12400 2750
Wire Wire Line
	4300 1200 7700 1200
Wire Wire Line
	7000 3500 7000 3400
Wire Wire Line
	5450 3500 7000 3500
Wire Wire Line
	5450 3400 5450 3600
Wire Wire Line
	5550 3400 5550 3500
Connection ~ 5550 3500
Wire Wire Line
	6900 3400 6900 3500
Connection ~ 6900 3500
Connection ~ 5450 3500
Wire Wire Line
	4300 2100 7700 2100
Wire Wire Line
	4400 1700 4400 2300
Wire Wire Line
	4400 1700 4300 1700
Wire Wire Line
	4300 2200 4400 2200
Connection ~ 4400 2200
Wire Wire Line
	4300 1900 7700 1900
Wire Wire Line
	4300 1800 7700 1800
Wire Wire Line
	4300 1600 7100 1600
Wire Wire Line
	4300 1500 8250 1500
Wire Wire Line
	6000 1500 6000 2500
Wire Wire Line
	6100 1500 6100 2500
Connection ~ 6000 1500
Wire Wire Line
	4300 1400 7700 1400
Wire Wire Line
	6300 1400 6300 2500
Wire Wire Line
	6400 1400 6400 2500
Connection ~ 6300 1400
Wire Wire Line
	4300 1300 7700 1300
Wire Wire Line
	6600 1300 6600 2500
Wire Wire Line
	6700 1300 6700 2500
Connection ~ 6600 1300
Wire Wire Line
	6900 1200 6900 2500
Wire Wire Line
	7000 1200 7000 2500
Connection ~ 6900 1200
Connection ~ 7000 1200
Connection ~ 6700 1300
Connection ~ 6400 1400
Connection ~ 6100 1500
Wire Wire Line
	7300 1600 7700 1600
Wire Wire Line
	8600 1500 8450 1500
Wire Wire Line
	8000 1150 8000 1600
Connection ~ 8000 1500
Wire Wire Line
	7850 1600 7850 1500
Connection ~ 7850 1500
Wire Wire Line
	7850 1800 7850 2100
Wire Wire Line
	7850 2000 8000 2000
Wire Wire Line
	8000 2000 8000 1800
Connection ~ 7850 2000
Wire Wire Line
	4550 1100 4550 1400
Connection ~ 4550 1400
Wire Wire Line
	4750 1100 4750 2100
Connection ~ 4750 2100
Wire Wire Line
	4550 900  4550 700 
Wire Wire Line
	4550 700  4950 700 
Wire Wire Line
	4750 700  4750 900 
Connection ~ 4750 700 
Wire Wire Line
	10200 2300 10200 2400
Wire Wire Line
	10200 2400 10100 2400
Wire Wire Line
	10200 2800 10200 2700
Wire Wire Line
	10200 2700 10100 2700
Wire Wire Line
	11500 2650 11500 2500
Wire Wire Line
	11500 2500 10100 2500
Wire Wire Line
	10100 2600 11400 2600
Wire Wire Line
	11400 2600 11400 2750
Wire Wire Line
	4650 2500 4650 1900
Connection ~ 4650 1900
Wire Wire Line
	4550 2500 4550 1900
Connection ~ 4550 1900
Wire Wire Line
	4850 2500 4850 1800
Connection ~ 4850 1800
Wire Wire Line
	4950 2500 4950 1800
Connection ~ 4950 1800
Wire Wire Line
	5150 2500 5150 1600
Connection ~ 5150 1600
Wire Wire Line
	5250 2500 5250 1600
Connection ~ 5250 1600
Wire Wire Line
	5450 2500 5450 2100
Connection ~ 5450 2100
Wire Wire Line
	5550 2500 5550 2100
Connection ~ 5550 2100
Wire Wire Line
	2450 7800 2450 6950
Connection ~ 2450 6950
Wire Wire Line
	2550 6950 2550 7800
Connection ~ 2550 6950
Wire Wire Line
	2750 7800 2750 7250
Connection ~ 2750 7250
Wire Wire Line
	2850 7800 2850 7250
Connection ~ 2850 7250
Wire Wire Line
	3050 7800 3050 7150
Connection ~ 3050 7150
Wire Wire Line
	3150 7800 3150 7150
Connection ~ 3150 7150
Text GLabel 11650 1000 0    47   UnSpc ~ 0
A64_3V3
Wire Wire Line
	1950 3300 1650 3300
$EndSCHEMATC
